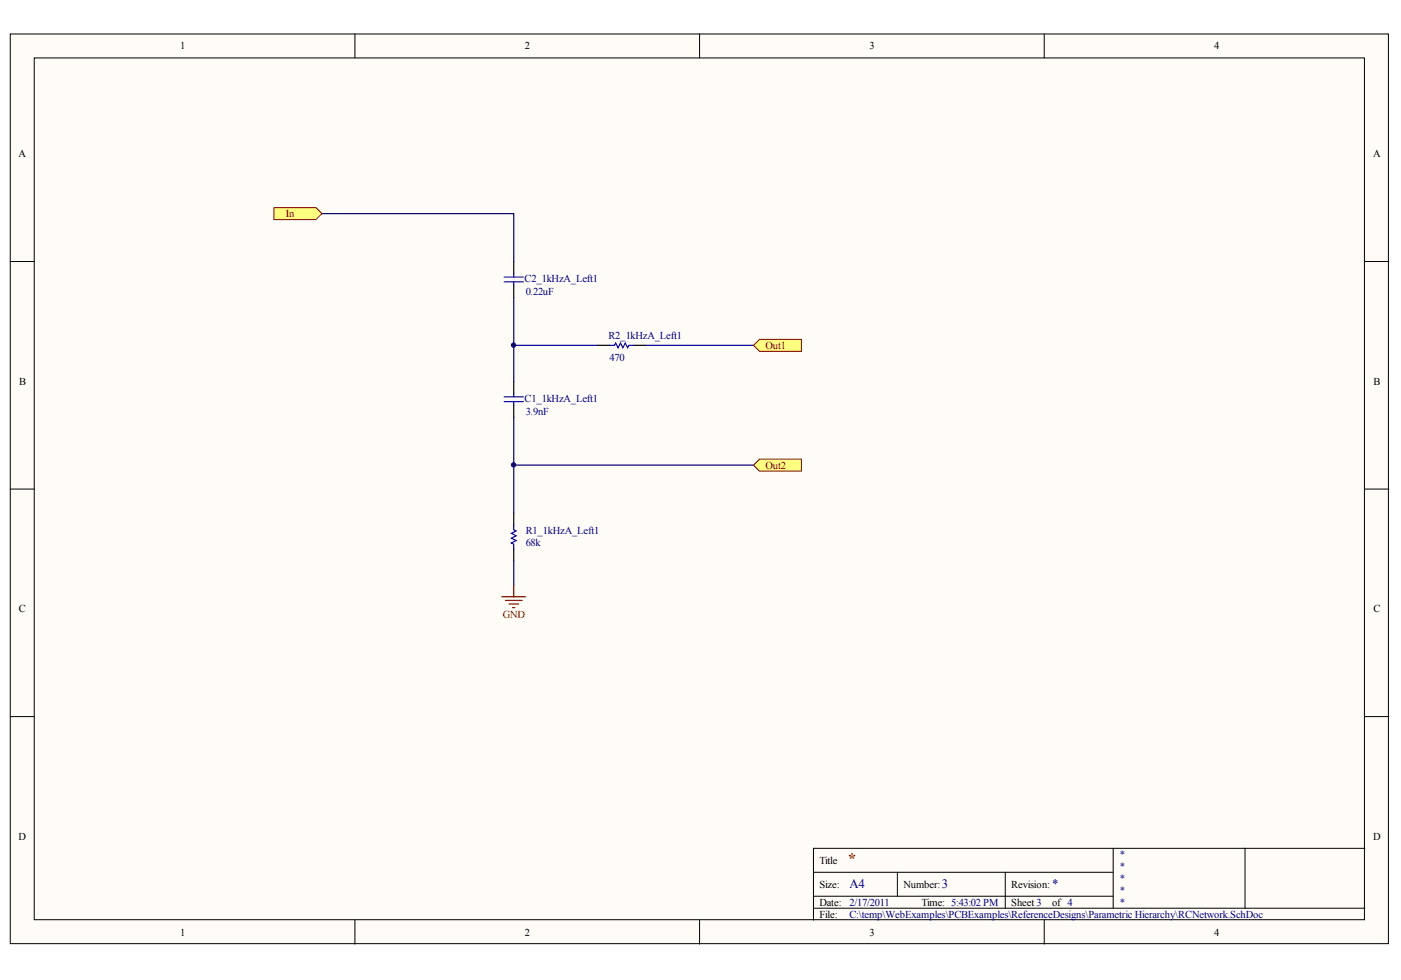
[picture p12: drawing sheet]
<svg xmlns="http://www.w3.org/2000/svg" width="289mm" height="202mm" viewBox="0 0 289 202" stroke-linecap="round" stroke-linejoin="round" font-family="sans-serif">
<g fill="#fffcf8" stroke="#000" stroke-width=".21">
<path d="M2.1 7h284.2v187.6h-284.2z"/>
<path d="M7.1 11.9h274.3v177.8h-274.3z"/>
</g>
<g fill="none" stroke="#000" stroke-width=".21">
<path d="M73.2 7v4.9M144.3 7v4.9M215.3 7v4.9M2.1 53.9h5M281.5 53.9h4.9M2.1 100.9h5M281.5 100.9h4.9M2.1 147.8h5M281.5 147.8h4.9M167.8 179.9h61.8M185.1 179.9v5M207.3 179.9v7.4"/>
<path d="M229.6 175v12.3M256.8 175h-89v14.8M281.5 175h-24.7v12.3M73.2 189.8v4.9M144.3 189.8v4.9M167.8 187.3h113.7M167.8 184.9h61.8M215.3 189.8v4.9"/>
</g>
<path d="M106 53.9v2.5M106 58.9v2.5M106 78.6v2.5M123.3 71.2h2.4M130.7 71.2h2.4M106 83.6v2.5M106 105.8v2.5M106 113.2v2.5" fill="none" stroke="#000" stroke-width=".25"/>
<path d="M104 58.1h3.9M104 57.2h3.9M106 56.4v.8M106 58.1v.8M125.7 71.2h1l.3-.5 .5 1 .5-1 .4 1 .5-1 .5 1 .3-.5h1M104 82.8h3.9M104 81.9h3.9M106 81.1v.8M106 82.8v.8M106 108.3v1l.4 .2-.9 .5 .9 .5-.9 .5 .9 .5-.9 .5 .5 .2v1" fill="none" stroke="#00f" stroke-width=".25"/>
<path d="M66.4 44.1h39.6v9.8M106 61.4v17.2M106 71.2h17.3M133.1 71.2h22.3M106 86.1v19.7M106 95.9h49.4M106 115.7v4.9" fill="none" stroke="#000080" stroke-width=".25"/>
<path d="M103.5 123.1h4.9M104.2 123.8h3.5M105 124.6h1.9M105.7 125.3h.5M106 120.6v2.5" fill="none" stroke="#800000" stroke-width=".25"/>
<g fill="#ffff80" stroke="#800000" stroke-width=".21">
<path d="M56.5 42.8h8.7l1.2 1.3-1.2 1.2h-8.7z" fill-rule="evenodd"/>
<path d="M155.4 71.2l1.2-1.2h8.7v2.5h-8.7z" fill-rule="evenodd"/>
<path d="M155.4 95.9l1.2-1.2h8.7v2.5h-8.7z" fill-rule="evenodd"/>
</g>
<g fill="#000080" stroke="#000080" stroke-width=".21">
<circle cx="105.9" cy="95.9" r=".44"/>
<circle cx="105.9" cy="71.2" r=".44"/>
</g>
<text font-size="3.3" fill="#800000" x="174.7" y="178.2">*</text>
<g font-size="2.6" fill="#000080">
<text x="175.2" y="183.3">A4</text>
<text x="194.2" y="183.3">3</text>
<text x="217" y="183.3">*</text>
</g>
<g font-size="2.2">
<text x="37.2" y="10.2">1</text>
<text x="108.3" y="10.2">2</text>
<text x="179.3" y="10.2">3</text>
<text x="250.4" y="10.2">4</text>
<text x="3.8" y="32.4">A</text>
<text x="283.2" y="32.4">A</text>
<text x="3.9" y="79.3">B</text>
<text x="283.3" y="79.3">B</text>
<text x="3.9" y="126.3">C</text>
<text x="283.2" y="126.3">C</text>
<text x="3.8" y="173.2">D</text>
<text x="283.2" y="173.2">D</text>
<text x="169" y="178.2">Title</text>
<text x="169" y="183.1">Size:</text>
<text x="186.3" y="183.1">Number:</text>
<text x="208.6" y="183.1">Revision:</text>
<text x="169" y="186.8">Date:</text>
<text x="169" y="189.3">File:</text>
<text x="190" y="186.8">Time: 5:43:02 PM</text>
<text x="208.6" y="186.8">Sheet 3</text>
<text x="217" y="186.8">of 4</text>
<text x="37.2" y="193">1</text>
<text x="108.3" y="193">2</text>
<text x="179.3" y="193">3</text>
<text x="250.4" y="193">4</text>
</g>
<g font-size="2.2" fill="#800000">
<text x="59" y="44.8">In</text>
<text x="157.9" y="72">Out1</text>
<text x="157.9" y="96.7">Out2</text>
<text x="103.7" y="127.5">GND</text>
</g>
<g font-size="2.2" fill="#000080">
<text x="108.2" y="58.1">C2_1kHzA_Left1</text>
<text x="108.4" y="60.8">0.22uF</text>
<text x="125.5" y="70">R2_1kHzA_Left1</text>
<text x="125.7" y="74.4">470</text>
<text x="108.2" y="82.8">C1_1kHzA_Left1</text>
<text x="108.4" y="85.5">3.9nF</text>
<text x="108.4" y="112.7">68k</text>
<text x="108.4" y="110.2">R1_1kHzA_Left1</text>
<text x="230.8" y="176.9">*</text>
<text x="230.8" y="179.4">*</text>
<text x="230.8" y="181.9">*</text>
<text x="230.8" y="184.4">*</text>
<text x="175.2" y="186.8">2/17/2011</text>
<text x="175.2" y="189.3">C:\temp\WebExamples\PCBExamples\ReferenceDesigns\Parametric Hierarchy\RCNetwork.SchDoc</text>
<text x="230.8" y="186.8">*</text>
</g>
</svg>
